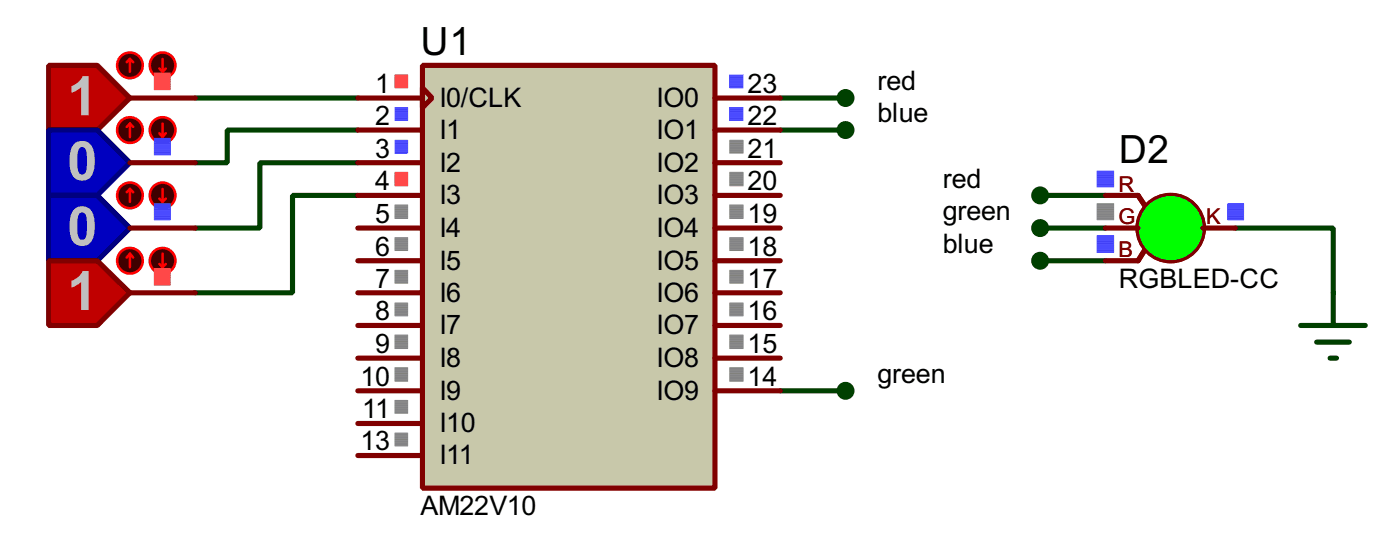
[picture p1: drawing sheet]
<svg xmlns="http://www.w3.org/2000/svg" width="109mm" height="43mm" viewBox="0 0 109 43" stroke-linecap="round" stroke-linejoin="round" font-family="sans-serif">
<path d="M15.3 7.7h12.7M28 10.2h-10.2v2.5h-2.5M28 12.7h-7.7v5.1h-5M28 15.3h-5.1v7.6h-7.6M61 7.7h5.1M61 10.2h5.1M81.3 15.3h5.1M81.3 17.8h5.1M96.5 17.8h7.7v5.1M61 30.5h5.1M81.3 20.4h5.1" fill="none" stroke="#004000" stroke-width=".4"/>
<path d="M33 5.1h22.9v33h-22.9z" fill="#c8c8aa" stroke="#800000" stroke-width=".4"/>
<g fill="none" stroke="#800000" stroke-width=".4">
<path d="M28 7.7h5M28 10.2h5M28 12.7h5M28 15.3h5M28 17.8h5M33 6.9l.8 .8-.8 .7zM55.9 7.7h5.1M55.9 10.2h5.1M55.9 12.7h5.1M55.9 15.3h5.1M55.9 17.8h5.1M28 20.4h5"/>
<path d="M28 22.9h5M28 25.4h5M28 28h5M28 30.5h5M28 33.1h5M28 35.6h5M55.9 20.4h5.1M55.9 22.9h5.1M55.9 25.4h5.1M55.9 28h5.1M55.9 30.5h5.1"/>
</g>
<g fill="none" stroke="#ff4040" stroke-width=".08">
<path d="M30.9 5.9h1M30.9 6h1M30.9 6.1h1M30.9 6.2h1M30.9 6.3h1M30.9 6.4h1M30.9 6.5h1M30.9 6.6h1M30.9 6.7h1M30.9 6.8h1M30.9 6.9h1M30.9 13.5h1"/>
<path d="M30.9 13.6h1M30.9 13.7h1M30.9 13.8h1M30.9 13.9h1M30.9 14h1M30.9 14.1h1M30.9 14.2h1M30.9 14.3h1M30.9 14.4h1M30.9 14.5h1"/>
</g>
<g fill="none" stroke="#4040ff" stroke-width=".08">
<path d="M30.9 8.4h1M30.9 8.5h1M30.9 8.6h1M30.9 8.7h1M30.9 8.8h1M30.9 8.9h1M30.9 9h1M30.9 9.1h1M30.9 9.2h1M30.9 9.3h1M30.9 9.4h1M30.9 11h1"/>
<path d="M30.9 11.1h1M30.9 11.2h1M30.9 11.3h1M30.9 11.4h1M30.9 11.5h1M30.9 11.6h1M30.9 11.7h1M30.9 11.8h1M30.9 11.9h1M30.9 12h1M57 8.4h1.1M57 8.5h1.1"/>
<path d="M57 8.6h1.1M57 8.7h1.1M57 8.8h1.1M57 8.9h1.1M57 9h1.1M57 9.1h1.1M57 9.2h1.1M57 9.3h1.1M57 9.4h1.1M57 5.9h1.1M57 6h1.1M57 6.1h1.1"/>
<path d="M57 6.2h1.1M57 6.3h1.1M57 6.4h1.1M57 6.5h1.1M57 6.6h1.1M57 6.7h1.1M57 6.8h1.1M57 6.9h1.1"/>
</g>
<g fill="none" stroke="#808080" stroke-width=".08">
<path d="M30.9 16h1M30.9 16.1h1M30.9 16.2h1M30.9 16.3h1M30.9 16.4h1M30.9 16.5h1M30.9 16.6h1M30.9 16.7h1M30.9 16.8h1M30.9 16.9h1M30.9 17h1M30.9 17.1h1"/>
<path d="M30.9 18.6h1M30.9 18.7h1M30.9 18.8h1M30.9 18.9h1M30.9 19h1M30.9 19.1h1M30.9 19.2h1M30.9 19.3h1M30.9 19.4h1M30.9 19.5h1M30.9 19.6h1M57 16h1.1"/>
<path d="M57 16.1h1.1M57 16.2h1.1M57 16.3h1.1M57 16.4h1.1M57 16.5h1.1M57 16.6h1.1M57 16.7h1.1M57 16.8h1.1M57 16.9h1.1M57 17h1.1M57 17.1h1.1M57 18.6h1.1"/>
<path d="M57 18.7h1.1M57 18.8h1.1M57 18.9h1.1M57 19h1.1M57 19.1h1.1M57 19.2h1.1M57 19.3h1.1M57 19.4h1.1M57 19.5h1.1M57 19.6h1.1M57 11h1.1M57 11.1h1.1"/>
<path d="M57 11.2h1.1M57 11.3h1.1M57 11.4h1.1M57 11.5h1.1M57 11.6h1.1M57 11.7h1.1M57 11.8h1.1M57 11.9h1.1M57 12h1.1M57 13.5h1.1M57 13.6h1.1M57 13.7h1.1"/>
<path d="M57 13.8h1.1M57 13.9h1.1M57 14h1.1M57 14.1h1.1M57 14.2h1.1M57 14.3h1.1M57 14.4h1.1M57 14.5h1.1M30.9 21.1h1M30.9 21.2h1M30.9 21.3h1M30.9 21.4h1"/>
<path d="M30.9 21.5h1M30.9 21.6h1M30.9 21.7h1M30.9 21.8h1M30.9 21.9h1M30.9 22h1M30.9 22.1h1M30.9 23.7h1M30.9 23.8h1M30.9 23.9h1M30.9 24h1M30.9 24.1h1"/>
<path d="M30.9 24.2h1M30.9 24.3h1M30.9 24.4h1M30.9 24.5h1M30.9 24.6h1M30.9 24.7h1M30.9 26.2h1M30.9 26.3h1M30.9 26.4h1M30.9 26.5h1M30.9 26.6h1M30.9 26.7h1"/>
<path d="M30.9 26.8h1M30.9 26.9h1M30.9 27h1M30.9 27.1h1M30.9 27.2h1M30.9 28.7h1M30.9 28.8h1M30.9 28.9h1M30.9 29h1M30.9 29.1h1M30.9 29.2h1M30.9 29.3h1"/>
<path d="M30.9 29.4h1M30.9 29.5h1M30.9 29.6h1M30.9 29.7h1M30.9 29.8h1M30.9 31.3h1M30.9 31.4h1M30.9 31.5h1M30.9 31.6h1M30.9 31.7h1M30.9 31.8h1M30.9 31.9h1"/>
<path d="M30.9 32h1M30.9 32.1h1M30.9 32.2h1M30.9 32.3h1M30.9 33.8h1M30.9 33.9h1M30.9 34h1M30.9 34.1h1M30.9 34.2h1M30.9 34.3h1M30.9 34.4h1M30.9 34.5h1"/>
<path d="M30.9 34.6h1M30.9 34.7h1M30.9 34.8h1M57 21.1h1.1M57 21.2h1.1M57 21.3h1.1M57 21.4h1.1M57 21.5h1.1M57 21.6h1.1M57 21.7h1.1M57 21.8h1.1M57 21.9h1.1"/>
<path d="M57 22h1.1M57 22.1h1.1M57 23.7h1.1M57 23.8h1.1M57 23.9h1.1M57 24h1.1M57 24.1h1.1M57 24.2h1.1M57 24.3h1.1M57 24.4h1.1M57 24.5h1.1M57 24.6h1.1"/>
<path d="M57 24.7h1.1M57 26.2h1.1M57 26.3h1.1M57 26.4h1.1M57 26.5h1.1M57 26.6h1.1M57 26.7h1.1M57 26.8h1.1M57 26.9h1.1M57 27h1.1M57 27.1h1.1M57 27.2h1.1"/>
<path d="M57 28.7h1.1M57 28.8h1.1M57 28.9h1.1M57 29h1.1M57 29.1h1.1M57 29.2h1.1M57 29.3h1.1M57 29.4h1.1M57 29.5h1.1M57 29.6h1.1M57 29.7h1.1M57 29.8h1.1"/>
</g>
<path d="M3.8 5.1h3.8l2.6 2.6-2.6 2.5h-3.8z" fill-rule="evenodd" fill="#c00000" stroke="#800000" stroke-width=".4"/>
<path d="M10.2 7.7h5.1" fill="none" stroke="#800000" stroke-width=".4"/>
<circle cx="10.1" cy="5.1" r="1" fill="#400000" stroke="#f00" stroke-width=".2"/>
<path d="M10.2 4.6l-.3 .3M10.2 4.6l.2 .3M10.2 4.6v1" fill="none" stroke="#f00" stroke-width=".2"/>
<circle cx="12.7" cy="5.1" r="1" fill="#400000" stroke="#f00" stroke-width=".2"/>
<path d="M12.5 5.4l.2 .2M12.7 4.6v1M13 5.4l-.3 .2" fill="none" stroke="#f00" stroke-width=".2"/>
<g fill="none" stroke="#ff4040" stroke-width=".08">
<path d="M12.1 5.7h1.2M12.1 5.8h1.2M12.1 5.9h1.2M12.1 6h1.2M12.1 6.1h1.2M12.1 6.2h1.2M12.1 6.3h1.2M12.1 6.4h1.2M12.1 6.5h1.2M12.1 6.6h1.2M12.1 6.7h1.2M12.1 6.8h1.2"/>
<path d="M12.1 6.9h1.2M12.1 7h1.2"/>
</g>
<path d="M3.8 10.2h3.8l2.6 2.5-2.6 2.6h-3.8z" fill-rule="evenodd" fill="#0000c0" stroke="#000080" stroke-width=".4"/>
<path d="M10.2 12.7h5.1" fill="none" stroke="#800000" stroke-width=".4"/>
<circle cx="10.1" cy="10.2" r="1" fill="#400000" stroke="#f00" stroke-width=".2"/>
<path d="M10.2 9.7l-.3 .2M10.2 9.7l.2 .2M10.2 9.7v1" fill="none" stroke="#f00" stroke-width=".2"/>
<circle cx="12.7" cy="10.2" r="1" fill="#400000" stroke="#f00" stroke-width=".2"/>
<path d="M12.5 10.4l.2 .3M12.7 9.7v1M13 10.4l-.3 .3" fill="none" stroke="#f00" stroke-width=".2"/>
<g fill="none" stroke="#4040ff" stroke-width=".08">
<path d="M12.1 10.8h1.2M12.1 10.9h1.2M12.1 11h1.2M12.1 11.1h1.2M12.1 11.2h1.2M12.1 11.3h1.2M12.1 11.4h1.2M12.1 11.5h1.2M12.1 11.6h1.2M12.1 11.7h1.2M12.1 11.8h1.2M12.1 11.9h1.2"/>
<path d="M12.1 12h1.2M12.1 12.1h1.2"/>
</g>
<path d="M3.8 15.3h3.8l2.6 2.5-2.6 2.6h-3.8z" fill-rule="evenodd" fill="#0000c0" stroke="#000080" stroke-width=".4"/>
<path d="M10.2 17.8h5.1" fill="none" stroke="#800000" stroke-width=".4"/>
<circle cx="10.1" cy="15.3" r="1" fill="#400000" stroke="#f00" stroke-width=".2"/>
<path d="M10.2 14.8l-.3 .2M10.2 14.8l.2 .2M10.2 14.8v1" fill="none" stroke="#f00" stroke-width=".2"/>
<circle cx="12.7" cy="15.3" r="1" fill="#400000" stroke="#f00" stroke-width=".2"/>
<path d="M12.5 15.5l.2 .3M12.7 14.8v1M13 15.5l-.3 .3" fill="none" stroke="#f00" stroke-width=".2"/>
<g fill="none" stroke="#4040ff" stroke-width=".08">
<path d="M12.1 15.9h1.2M12.1 16h1.2M12.1 16.1h1.2M12.1 16.2h1.2M12.1 16.3h1.2M12.1 16.4h1.2M12.1 16.5h1.2M12.1 16.6h1.2M12.1 16.7h1.2M12.1 16.8h1.2M12.1 16.9h1.2M12.1 17h1.2"/>
<path d="M12.1 17.1h1.2M12.1 17.2h1.2"/>
</g>
<path d="M3.8 20.4h3.8l2.6 2.5-2.6 2.5h-3.8z" fill-rule="evenodd" fill="#c00000" stroke="#800000" stroke-width=".4"/>
<path d="M10.2 22.9h5.1" fill="none" stroke="#800000" stroke-width=".4"/>
<circle cx="10.1" cy="20.4" r="1" fill="#400000" stroke="#f00" stroke-width=".2"/>
<path d="M10.2 19.8l-.3 .3M10.2 19.8l.2 .3M10.2 19.8v1.1" fill="none" stroke="#f00" stroke-width=".2"/>
<circle cx="12.7" cy="20.4" r="1" fill="#400000" stroke="#f00" stroke-width=".2"/>
<path d="M12.7 19.8v1.1M12.5 20.6l.2 .3M13 20.6l-.3 .3" fill="none" stroke="#f00" stroke-width=".2"/>
<g fill="none" stroke="#ff4040" stroke-width=".08">
<path d="M12.1 21h1.2M12.1 21.1h1.2M12.1 21.2h1.2M12.1 21.3h1.2M12.1 21.4h1.2M12.1 21.5h1.2M12.1 21.6h1.2M12.1 21.7h1.2M12.1 21.8h1.2M12.1 21.9h1.2M12.1 22h1.2M12.1 22.1h1.2"/>
<path d="M12.1 22.2h1.2M12.1 22.3h1.2"/>
</g>
<circle cx="91.4" cy="17.8" r="2.55" fill="#808080" stroke="#800000" stroke-width=".4"/>
<path d="M88.9 15.3l.5 .7M89.4 19.6l-.5 .8" fill="none" stroke="#800000" stroke-width=".4"/>
<circle cx="91.4" cy="17.8" r="2.55" fill="#808080" stroke="#800000" stroke-width=".4"/>
<path d="M86.4 15.3h2.5l.5 .7M86.4 17.8h2.5M89.4 19.6l-.5 .8h-2.5M94 17.8h2.5" fill="none" stroke="#800000" stroke-width=".4"/>
<circle cx="91.4" cy="17.8" r="2.3" fill="#0f0" stroke="#0f0" stroke-width=".4"/>
<g fill="none" stroke="#4040ff" stroke-width=".08">
<path d="M85.7 13.4h1.3M85.7 13.5h1.3M85.7 13.6h1.3M85.7 13.7h1.3M85.7 13.8h1.3M85.7 13.9h1.3M85.7 14h1.3M85.7 14.1h1.3M85.7 14.2h1.3M85.7 14.3h1.3M85.7 14.4h1.3M85.7 14.5h1.3"/>
<path d="M85.7 14.6h1.3M85.7 18.4h1.3M85.7 18.5h1.3M85.7 18.6h1.3M85.7 18.7h1.3M85.7 18.8h1.3M85.7 18.9h1.3M85.7 19h1.3M85.7 19.1h1.3M85.7 19.2h1.3M85.7 19.3h1.3M85.7 19.4h1.3"/>
<path d="M85.7 19.5h1.3M85.7 19.6h1.3M85.7 19.7h1.3M95.9 15.9h1.3M95.9 16h1.3M95.9 16.1h1.3M95.9 16.2h1.3M95.9 16.3h1.3M95.9 16.4h1.3M95.9 16.5h1.3M95.9 16.6h1.3M95.9 16.7h1.3"/>
<path d="M95.9 16.8h1.3M95.9 16.9h1.3M95.9 17h1.3M95.9 17.1h1.3M95.9 17.2h1.3"/>
</g>
<g fill="none" stroke="#808080" stroke-width=".08">
<path d="M85.7 15.9h1.3M85.7 16h1.3M85.7 16.1h1.3M85.7 16.2h1.3M85.7 16.3h1.3M85.7 16.4h1.3M85.7 16.5h1.3M85.7 16.6h1.3M85.7 16.7h1.3M85.7 16.8h1.3M85.7 16.9h1.3M85.7 17h1.3"/>
<path d="M85.7 17.1h1.3M85.7 17.2h1.3"/>
</g>
<g fill="#004000" stroke="#004000" stroke-width=".4">
<circle cx="66" cy="7.7" r=".5"/>
<circle cx="66" cy="10.2" r=".5"/>
<circle cx="66" cy="30.5" r=".5"/>
<circle cx="81.2" cy="15.3" r=".5"/>
<circle cx="81.2" cy="17.8" r=".5"/>
<circle cx="81.2" cy="20.4" r=".5"/>
</g>
<path d="M101.6 25.4h5.1M102.9 26.7h2.5M103.9 28h.5M104.2 22.9v2.5" fill="none" stroke="#004000" stroke-width=".4"/>
<g font-size="4.8" fill="#c0c0c0">
<text x="5.3" y="9">1</text>
<text x="5.3" y="14.1">0</text>
<text x="5.3" y="19.1">0</text>
<text x="5.3" y="24.2">1</text>
</g>
<g font-size="3.4">
<text x="32.9" y="4.3">U1</text>
<text x="87.4" y="12.8">D2</text>
</g>
<g font-size="2.4">
<text x="29.3" y="7.2">1</text>
<text x="29.3" y="9.7">2</text>
<text x="34.3" y="8.4">I0/CLK</text>
<text x="34.3" y="10.8">I1</text>
<text x="51.3" y="8.4">IO0</text>
<text x="51.3" y="10.8">IO1</text>
<text x="58.4" y="7.2">23</text>
<text x="58.4" y="9.7">22</text>
<text x="68.6" y="7.1">red</text>
<text x="68.6" y="9.6">blue</text>
<text x="29.3" y="12.3">3</text>
<text x="29.3" y="14.9">4</text>
<text x="29.3" y="17.4">5</text>
<text x="34.3" y="13.4">I2</text>
<text x="34.3" y="16">I3</text>
<text x="51.3" y="13.4">IO2</text>
<text x="51.3" y="16">IO3</text>
<text x="58.4" y="12.3">21</text>
<text x="58.4" y="14.9">20</text>
<text x="58.4" y="17.4">19</text>
<text x="73.7" y="14.6">red</text>
<text x="73.7" y="17.2">green</text>
<text x="29.3" y="20">6</text>
<text x="29.3" y="22.5">7</text>
<text x="34.3" y="18.5">I4</text>
<text x="34.3" y="21.1">I5</text>
<text x="34.3" y="23.5">I6</text>
<text x="51.3" y="18.5">IO4</text>
<text x="51.3" y="21.1">IO5</text>
<text x="51.3" y="23.5">IO6</text>
<text x="58.4" y="20">18</text>
<text x="58.4" y="22.5">17</text>
<text x="73.7" y="19.8">blue</text>
<text x="87.4" y="22.5">RGBLED-CC</text>
<text x="29.3" y="25">8</text>
<text x="29.3" y="27.6">9</text>
<text x="34.3" y="26.1">I7</text>
<text x="34.3" y="28.7">I8</text>
<text x="51.3" y="26.1">IO7</text>
<text x="51.3" y="28.7">IO8</text>
<text x="58.4" y="25">16</text>
<text x="58.4" y="27.6">15</text>
<text x="68.6" y="29.9">green</text>
<text x="28.2" y="30.1">10</text>
<text x="28.2" y="35.2">13</text>
<text x="28.3" y="32.7">11</text>
<text x="34.3" y="31.2">I9</text>
<text x="34.3" y="33.8">I10</text>
<text x="51.3" y="31.2">IO9</text>
<text x="58.4" y="30.1">14</text>
<text x="32.8" y="40.2">AM22V10</text>
<text x="34.3" y="36.3">I11</text>
</g>
<g font-size="1.9" fill="#800000">
<text x="87.4" y="15">R</text>
<text x="87.4" y="17.5">G</text>
<text x="94.2" y="17.5">K</text>
<text x="87.4" y="20.1">B</text>
</g>
</svg>
